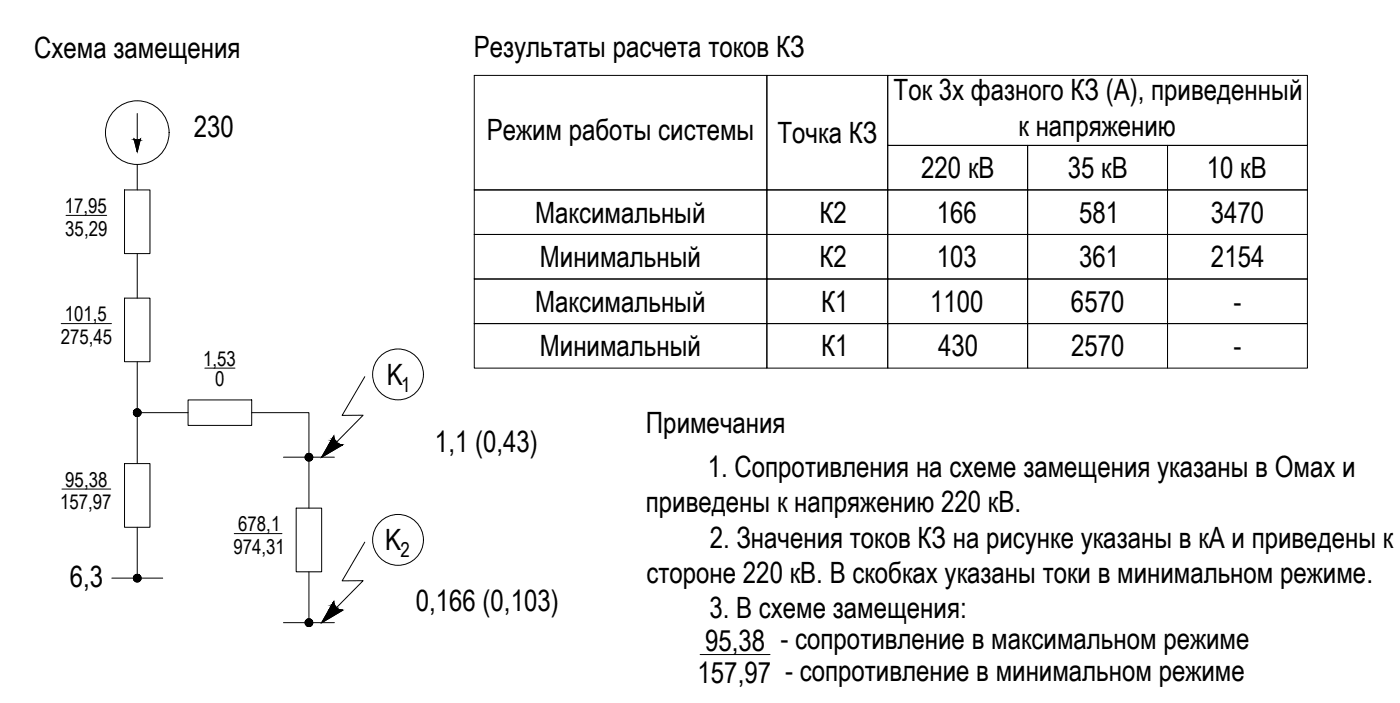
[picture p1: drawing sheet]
<svg xmlns="http://www.w3.org/2000/svg" width="741mm" height="372mm" viewBox="0 0 741 372" stroke-linecap="round" stroke-linejoin="round" font-family="sans-serif">
<g fill="none" stroke="#000" stroke-width=".53">
<path d="M251 40h155v60h-155zM406 40h64v60h-64zM470 40h222v37h-222zM73 60v20M470 77h74v23h-74zM544 77h74v23h-74zM618 77h74v23h-74zM73 87v13M35 114h21M66 100h13v34h-13zM251 100h155v24h-155zM406 100h64v24h-64z"/>
<path d="M470 100h74v24h-74zM544 100h74v24h-74zM618 100h74v24h-74zM73 134v24M251 124h155v23h-155zM406 124h64v23h-64zM470 124h74v23h-74zM544 124h74v23h-74zM618 124h74v23h-74zM66 158h13v33h-13zM251 147h155v24h-155zM406 147h64v24h-64z"/>
<path d="M470 147h74v24h-74zM544 147h74v24h-74zM618 147h74v24h-74zM32 171h27M251 171h155v24h-155zM406 171h64v24h-64zM470 171h74v24h-74zM544 171h74v24h-74zM618 171h74v24h-74zM73 191v54M108 195h16M73 218h26"/>
<path d="M99 211h34v14h-34zM133 218h30v51M33 259h26M66 245h13v34h-13zM150 242h27M73 279v27M157 269h13v33h-13zM124 282h25M59 306h27M163 302v27M150 329h27M370 346h37"/>
<circle cx="73" cy="70" r="17"/>
</g>
<g fill="#000" stroke="#000" stroke-width=".53">
<path d="M71 218v1l2-1zM71 219l2-1-2 1zM71 219v1l2-2z"/>
<path d="M71 217l2 1zM71 217l2 1h-2zM71 218h2z"/>
<path d="M73 218l-2 2h1zM73 218l-1 2zM73 218l-1 2h1z"/>
<path d="M72 216l1 2v-2zM72 216l1 2zM71 217l2 1-1-2z"/>
<path d="M74 216l-1 2 1-1zM73 216h1l-1 2zM73 216v2v-2z"/>
<path d="M73 218l1 2v-1zM73 218l2 1h-1zM73 218l2 1v-1z"/>
<path d="M73 218h2zM73 218l1-1 1 1zM74 217l-1 1 1-1z"/>
<path d="M73 218v2zM73 218l1 2h-1zM73 218l1 2z"/>
<path d="M163 240v2v-2zM162 240h1v2zM162 240l1 2-1-2z"/>
<path d="M161 242h2zM161 242h2l-1 1zM162 243l1-1z"/>
<path d="M162 240v1l1 1zM162 241l1 1-2-1zM161 241v1h2z"/>
<path d="M163 242l-1 1zM163 242v2l-1-1zM163 242v2z"/>
<path d="M163 242v2h1zM163 242l1 1v1zM163 242l1 1h1z"/>
<path d="M164 240l-1 2 2-2zM164 240l-1 2zM163 240v2l1-2z"/>
<path d="M163 242l2 1zM163 242h2v1zM163 242h2z"/>
<path d="M163 242h2v-1zM163 242l2-1zM163 242l2-1v-1z"/>
<path d="M71 306h2zM71 306h2l-2 1zM71 307l2-1z"/>
<path d="M71 304v1l2 1zM71 305l2 1-2-1zM71 305v1h2z"/>
<path d="M71 307h1l1-1zM73 306l-1 2v-1zM73 306l-1 2h1z"/>
<path d="M72 304l1 2v-2zM72 304l1 2zM71 304l2 2-1-2z"/>
<path d="M73 306v2zM73 306l1 1-1 1zM73 306l1 1z"/>
<path d="M74 304l-1 2 1-2zM73 304h1l-1 2zM73 304v2v-2z"/>
<path d="M73 306l1 1zM73 306h2l-1 1zM73 306h2z"/>
<path d="M73 306h2v-1zM73 306l1-1h1zM74 304l-1 2 1-1z"/>
<path d="M161 329v1l2-1zM161 330l2-1-1 1zM162 330v1l1-2z"/>
<path d="M162 328l1 1zM162 328l1 1h-2zM161 329h2z"/>
<path d="M162 331l1-2zM163 329v2h-1zM163 329v2z"/>
<path d="M163 327v2v-2zM162 327h1v2zM162 328l1 1-1-2z"/>
<path d="M163 329v2h1zM163 329l1 2zM163 329l1 2h1z"/>
<path d="M164 327l-1 2 2-1zM164 327l-1 2zM163 327v2l1-2z"/>
<path d="M163 329l2 2v-1zM163 329l2 1zM163 329l2 1v-1z"/>
<path d="M163 329h2zM163 329l2-1v1zM165 328l-2 1 2-1z"/>
</g>
<g fill="#000" stroke="#000" stroke-width=".53">
<path d="M71 73v1zM71 74h3l-1 6zM73 74h1zM74 74v-1zM174 235h7zM177 230v1h-1zM177 318v1h-1zM174 323h7z"/>
<path d="M71 74h1zM71 74h1z"/>
<path d="M71 74h1zM71 74h1z"/>
<path d="M71 74h1zM71 74h1z"/>
<path d="M73 74h1zM73 74h1z"/>
<path d="M174 235h7zM174 235h7l-11 7z"/>
<path d="M176 231l1 1zM176 231l1 1h-1z"/>
<path d="M176 232l1 1v-1zM176 232l1 1h-2z"/>
<path d="M175 233h3h-1zM175 233h3h-3z"/>
<path d="M175 233l3 1v-1zM175 233l3 1h-4z"/>
<path d="M174 234l5 1zM174 234l5 1h-5z"/>
<path d="M174 235h6zM174 235h6z"/>
<path d="M174 235h6zM174 235h6z"/>
<path d="M176 319l1 1zM176 319l1 1h-1z"/>
<path d="M176 320h1zM176 320h1h-2z"/>
<path d="M174 323h7zM174 323h7l-11 6z"/>
<path d="M175 320l3 1-1-1zM175 320l3 1h-3z"/>
<path d="M175 321l3 1v-1zM175 321l3 1h-4z"/>
<path d="M174 322h5zM174 322h5h-5z"/>
<path d="M174 322h6zM174 322h6z"/>
<path d="M174 322l6 1zM174 322l6 1z"/>
</g>
<g fill="none" stroke="#000" stroke-width=".53">
<path d="M74 73l-1 1-2-1 2 7 1-7M193 199l-12 21 11-1-14 15M177 230a5 5 0 0 0 4 5l-11 7zM193 287l-12 20h11l-14 14M177 318a5 5 0 0 0 4 5l-11 6z"/>
<circle cx="211" cy="198" r="13"/>
<circle cx="211" cy="285" r="13"/>
</g>
<g font-size="15.5">
<text x="18" y="31">Схема замещения</text>
<text x="251" y="30">Результаты расчета токов КЗ</text>
<text x="473" y="53">Ток 3х фазного КЗ (А), приведенный</text>
<text x="539" y="72">к напряжению</text>
<text x="102" y="72">230</text>
<text x="257" y="74">Режим работы системы</text>
<text x="411" y="76">Точка КЗ</text>
<text x="487" y="94">220 кВ</text>
<text x="565" y="94">35 кВ</text>
<text x="638" y="94">10 кВ</text>
<text x="283" y="118">Максимальный</text>
<text x="434" y="118">К2</text>
<text x="496" y="118">166</text>
<text x="571" y="118">581</text>
<text x="640" y="118">3470</text>
<text x="286" y="141">Минимальный</text>
<text x="434" y="141">К2</text>
<text x="496" y="141">103</text>
<text x="571" y="141">361</text>
<text x="641" y="141">2154</text>
<text x="283" y="165">Максимальный</text>
<text x="434" y="165">К1</text>
<text x="492" y="165">1100</text>
<text x="566" y="165">6570</text>
<text x="652" y="165">-</text>
<text x="286" y="188">Минимальный</text>
<text x="434" y="188">К1</text>
<text x="496" y="188">430</text>
<text x="567" y="188">2570</text>
<text x="652" y="188">-</text>
<text x="205" y="204">K</text>
<text x="342" y="229">Примечания</text>
<text x="230" y="239">1,1 (0,43)</text>
<text x="374" y="252">1. Сопротивления на схеме замещения указаны в Омах и</text>
<text x="342" y="271">приведены к напряжению 220 кВ.</text>
<text x="204" y="291">K</text>
<text x="375" y="289">2. Значения токов КЗ на рисунке указаны в кА и приведены к</text>
<text x="37" y="310">6,3</text>
<text x="342" y="308">стороне 220 кВ. В скобках указаны токи в минимальном режиме.</text>
<text x="220" y="323">0,166 (0,103)</text>
<text x="375" y="327">3. В схеме замещения:</text>
<text x="373" y="344">95,38 - сопротивление в максимальном режиме</text>
<text x="369" y="361">157,97 - сопротивление в минимальном режиме</text>
</g>
<g font-size="10.9">
<text x="34" y="113">17,95</text>
<text x="35" y="124">35,29</text>
<text x="34" y="170">101,5</text>
<text x="32" y="182">275,45</text>
<text x="107" y="193">1,53</text>
<text x="114" y="204">0</text>
<text x="212" y="207">1</text>
<text x="35" y="257">95,38</text>
<text x="32" y="269">157,97</text>
<text x="126" y="281">678,1</text>
<text x="124" y="293">974,31</text>
<text x="212" y="294">2</text>
</g>
</svg>
